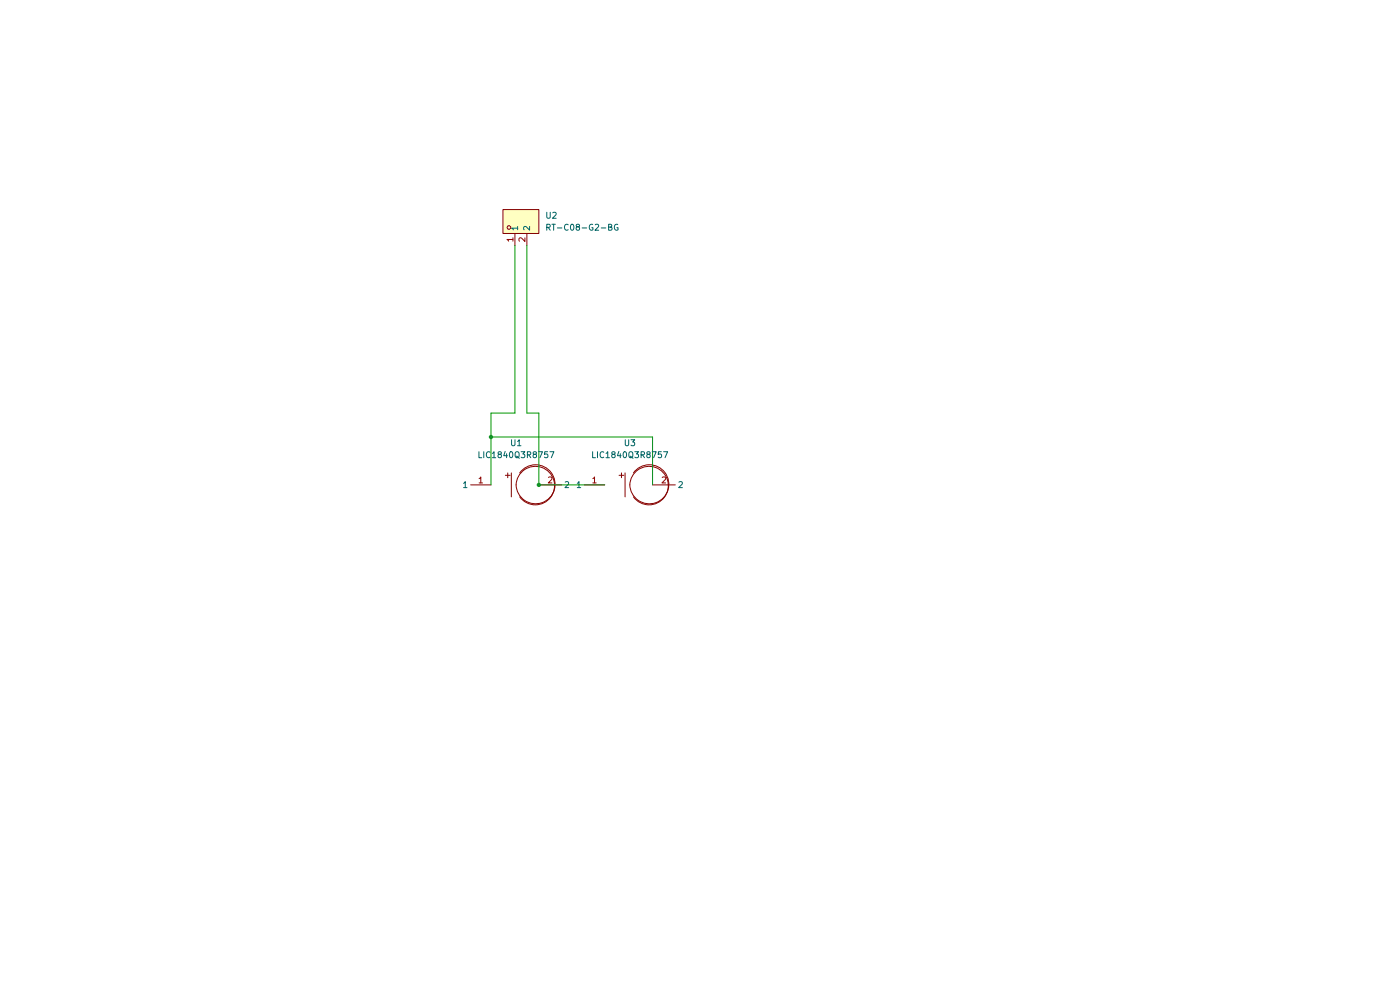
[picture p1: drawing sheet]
(kicad_sch
 (version 20231120)
 (generator "eeschema")
 (generator_version "8.0")
 (paper "A4")
 (lib_symbols
  (symbol "easyeda2kicad:LIC1840Q3R8757" (exclude_from_sim no) (in_bom yes) (on_board yes)
   (property "Reference" "U" (at 0 5.08 0) (effects (font (size 1.27 1.27))))
   (property "Value" "LIC1840Q3R8757" (at 0 -5.08 0) (effects (font (size 1.27 1.27))))
   (property "Footprint" "easyeda2kicad:CAP-TH_BD18.0-P7.50-D0.8-FD" (at 0 -7.62 0) (effects (font (size 1.27 1.27)) (hide yes)))
   (property "Datasheet" "" (at 0 0 0) (effects (font (size 1.27 1.27)) (hide yes)))
   (property "Description" "" (at 0 0 0) (effects (font (size 1.27 1.27)) (hide yes)))
   (property "LCSC Part" "C2826904" (at 0 -10.16 0) (effects (font (size 1.27 1.27)) (hide yes)))
   (symbol "LIC1840Q3R8757_0_1"
    (rectangle (start -2.03 2.03) (end -1.02 2.03) (stroke (width 0) (type default)) (fill (type background)))
    (rectangle (start -1.52 2.54) (end -1.52 1.52) (stroke (width 0) (type default)) (fill (type background)))
    (polyline (pts (xy -0.76 2.54) (xy -0.76 -2.54)) (stroke (width 0) (type default)) (fill (type none)))
    (arc (start 0.25 0) (mid 8.3442 -1.0674) (end 1.02 2.54) (stroke (width 0) (type default)) (fill (type none)))
    (arc (start 1.02 -2.54) (mid 8.2403 1.0355) (end 0.25 0) (stroke (width 0) (type default)) (fill (type none)))
    (pin unspecified line (at -5.08 0 180) (length 4.318) (name "1" (effects (font (size 1.27 1.27)))) (number "1" (effects (font (size 1.27 1.27)))))
    (pin unspecified line (at 5.08 0 0) (length 4.826) (name "2" (effects (font (size 1.27 1.27)))) (number "2" (effects (font (size 1.27 1.27)))))))
  (symbol "easyeda2kicad:RT-C08-G2-BG" (exclude_from_sim no) (in_bom yes) (on_board yes)
   (property "Reference" "U" (at 0 6.35 0) (effects (font (size 1.27 1.27))))
   (property "Value" "RT-C08-G2-BG" (at 0 -6.35 0) (effects (font (size 1.27 1.27))))
   (property "Footprint" "easyeda2kicad:AC-IN-TH_LEGION_RT-C08-G2-XG" (at 0 -8.89 0) (effects (font (size 1.27 1.27)) (hide yes)))
   (property "Datasheet" "" (at 0 0 0) (effects (font (size 1.27 1.27)) (hide yes)))
   (property "Description" "" (at 0 0 0) (effects (font (size 1.27 1.27)) (hide yes)))
   (property "LCSC Part" "C19190833" (at 0 -11.43 0) (effects (font (size 1.27 1.27)) (hide yes)))
   (symbol "RT-C08-G2-BG_0_1"
    (rectangle (start -2.54 3.81) (end 2.54 -3.81) (stroke (width 0) (type default)) (fill (type background)))
    (circle (center -1.27 2.54) (radius 0.38) (stroke (width 0) (type default)) (fill (type none)))
    (pin unspecified line (at -5.08 1.27 0) (length 2.54) (name "1" (effects (font (size 1.27 1.27)))) (number "1" (effects (font (size 1.27 1.27)))))
    (pin unspecified line (at -5.08 -1.27 0) (length 2.54) (name "2" (effects (font (size 1.27 1.27)))) (number "2" (effects (font (size 1.27 1.27))))))))
 (junction
  (at 104.14 92.71)
  (diameter 0)
  (color 0 0 0 0))
 (junction
  (at 114.3 102.87)
  (diameter 0)
  (color 0 0 0 0))
 (wire
  (pts (xy 104.14 92.71) (xy 138.43 92.71))
  (stroke (width 0) (type default)))
 (wire
  (pts (xy 104.14 92.71) (xy 104.14 102.87))
  (stroke (width 0) (type default)))
 (wire
  (pts (xy 104.14 87.63) (xy 104.14 92.71))
  (stroke (width 0) (type default)))
 (wire
  (pts (xy 109.22 52.07) (xy 109.22 87.63))
  (stroke (width 0) (type default)))
 (wire
  (pts (xy 114.3 87.63) (xy 114.3 102.87))
  (stroke (width 0) (type default)))
 (wire
  (pts (xy 111.76 52.07) (xy 111.76 87.63))
  (stroke (width 0) (type default)))
 (wire
  (pts (xy 128.27 102.87) (xy 114.3 102.87))
  (stroke (width 0) (type default)))
 (wire
  (pts (xy 138.43 92.71) (xy 138.43 102.87))
  (stroke (width 0) (type default)))
 (wire
  (pts (xy 111.76 87.63) (xy 114.3 87.63))
  (stroke (width 0) (type default)))
 (wire
  (pts (xy 109.22 87.63) (xy 104.14 87.63))
  (stroke (width 0) (type default)))
 (symbol
  (lib_id "easyeda2kicad:RT-C08-G2-BG")
  (at 110.49 46.99 90)
  (unit 1)
  (exclude_from_sim no)
  (in_bom yes)
  (on_board yes)
  (dnp no)
  (fields_autoplaced yes)
  (property "Reference" "U2" (at 115.57 45.7199 90) (effects (font (size 1.27 1.27)) (justify right)))
  (property "Value" "RT-C08-G2-BG" (at 115.57 48.2599 90) (effects (font (size 1.27 1.27)) (justify right)))
  (property "Footprint" "easyeda2kicad:AC-IN-TH_LEGION_RT-C08-G2-XG" (at 119.38 46.99 0) (effects (font (size 1.27 1.27)) (hide yes)))
  (property "Datasheet" "" (at 110.49 46.99 0) (effects (font (size 1.27 1.27)) (hide yes)))
  (property "Description" "" (at 110.49 46.99 0) (effects (font (size 1.27 1.27)) (hide yes)))
  (property "LCSC Part" "C19190833" (at 121.92 46.99 0) (effects (font (size 1.27 1.27)) (hide yes)))
  (pin "2")
  (pin "1"))
 (symbol
  (lib_id "easyeda2kicad:LIC1840Q3R8757")
  (at 133.35 102.87 0)
  (unit 1)
  (exclude_from_sim no)
  (in_bom yes)
  (on_board yes)
  (dnp no)
  (fields_autoplaced yes)
  (property "Reference" "U3" (at 133.604 93.98 0) (effects (font (size 1.27 1.27))))
  (property "Value" "LIC1840Q3R8757" (at 133.604 96.52 0) (effects (font (size 1.27 1.27))))
  (property "Footprint" "easyeda2kicad:CAP-TH_BD18.0-P7.50-D0.8-FD" (at 133.35 110.49 0) (effects (font (size 1.27 1.27)) (hide yes)))
  (property "Datasheet" "" (at 133.35 102.87 0) (effects (font (size 1.27 1.27)) (hide yes)))
  (property "Description" "" (at 133.35 102.87 0) (effects (font (size 1.27 1.27)) (hide yes)))
  (property "LCSC Part" "C2826904" (at 133.35 113.03 0) (effects (font (size 1.27 1.27)) (hide yes)))
  (pin "1")
  (pin "2"))
 (symbol
  (lib_id "easyeda2kicad:LIC1840Q3R8757")
  (at 109.22 102.87 0)
  (unit 1)
  (exclude_from_sim no)
  (in_bom yes)
  (on_board yes)
  (dnp no)
  (fields_autoplaced yes)
  (property "Reference" "U1" (at 109.474 93.98 0) (effects (font (size 1.27 1.27))))
  (property "Value" "LIC1840Q3R8757" (at 109.474 96.52 0) (effects (font (size 1.27 1.27))))
  (property "Footprint" "easyeda2kicad:CAP-TH_BD18.0-P7.50-D0.8-FD" (at 109.22 110.49 0) (effects (font (size 1.27 1.27)) (hide yes)))
  (property "Datasheet" "" (at 109.22 102.87 0) (effects (font (size 1.27 1.27)) (hide yes)))
  (property "Description" "" (at 109.22 102.87 0) (effects (font (size 1.27 1.27)) (hide yes)))
  (property "LCSC Part" "C2826904" (at 109.22 113.03 0) (effects (font (size 1.27 1.27)) (hide yes)))
  (pin "1")
  (pin "2"))
 (sheet_instances
  (path ""
   (page "1"))))
